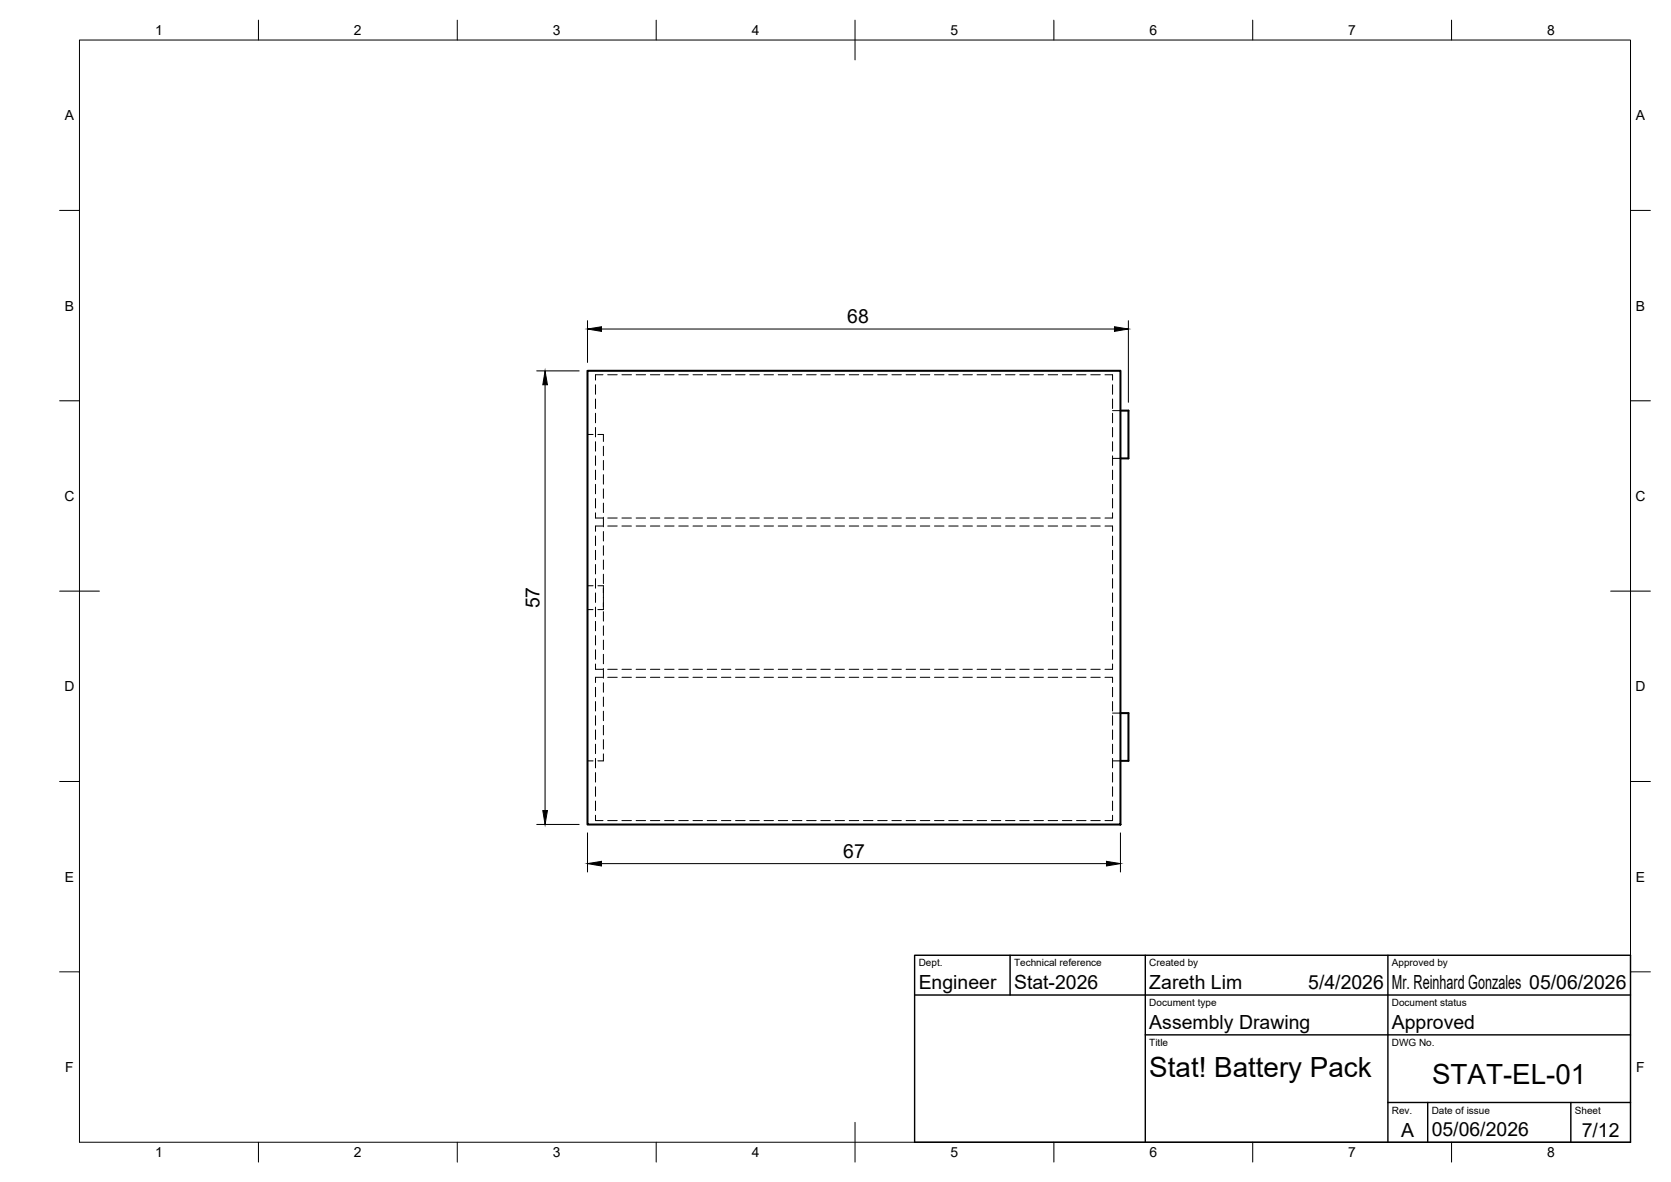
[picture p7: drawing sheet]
<svg xmlns="http://www.w3.org/2000/svg" width="420mm" height="297mm" viewBox="0 0 420 297" stroke-linecap="round" stroke-linejoin="round" font-family="sans-serif">
<!-- layer: Visible -->
<path d="M147.7 93.2h134v114h-134zM281.7 103.2h2v12h-2M281.7 179.2h2v12h-2" fill="none" stroke="#000" stroke-width=".51"/>
<!-- layer: Hidden -->
<g fill="none" stroke="#000" stroke-width=".25">
<path d="M149.7 96.7v2.4M151.6 94.2h-1.9v1.3M152.8 94.2h2.4M156.4 94.2h2.4M160 94.2h2.3M163.5 94.2h2.4M167.1 94.2h2.4M170.7 94.2h2.4M174.2 94.2h2.4M177.8 94.2h2.4M181.4 94.2h2.4M185 94.2h2.3"/>
<path d="M188.5 94.2h2.4M192.1 94.2h2.4M195.7 94.2h2.4M199.2 94.2h2.4M202.8 94.2h2.4M206.4 94.2h2.4M210 94.2h2.3M213.5 94.2h2.4M217.1 94.2h2.4M220.7 94.2h2.4M224.3 94.2h2.3M227.8 94.2h2.4"/>
<path d="M231.4 94.2h2.4M235 94.2h2.4M238.5 94.2h2.4M242.1 94.2h2.4M245.7 94.2h2.4M249.3 94.2h2.4M252.8 94.2h2.4M256.4 94.2h2.4M260 94.2h2.4M263.5 94.2h2.4M267.1 94.2h2.4M270.7 94.2h2.4"/>
<path d="M274.3 94.2h2.3M277.8 94.2h1.9v1.3M279.7 96.7v2.4M147.7 109.2h1.4M149.7 118.1v2.4M149.7 114.6v2.4M149.7 111v2.4M149.7 107.4v2.4M149.7 103.9v2.3M149.7 100.3v2.4M150.3 109.2h1.4v1.7M151.7 112.1v2.4"/>
<path d="M151.7 115.7v2.4M151.7 119.3v2.4M279.7 118.1v2.4M279.7 114.6v2.4M279.7 111v2.4M279.7 107.4v2.4M279.7 103.9v2.3M279.7 100.3v2.4M279.7 103.2h2M279.7 115.2h2M149.7 138.3v2.4M149.7 134.7v2.4"/>
<path d="M149.7 128.9v1.3h1.9M149.7 125.3v2.4M149.7 121.7v2.4M151.6 132.2h-1.9v1.3M151.7 122.9v2.3M151.7 126.4v2.4M151.7 130v2.4M151.7 133.6v2.4M151.7 137.1v2.4M152.8 132.2h2.4M152.8 130.2h2.4M156.4 132.2h2.4"/>
<path d="M156.4 130.2h2.4M160 132.2h2.3M160 130.2h2.3M163.5 132.2h2.4M163.5 130.2h2.4M167.1 132.2h2.4M167.1 130.2h2.4M170.7 132.2h2.4M170.7 130.2h2.4M174.2 132.2h2.4M174.2 130.2h2.4M177.8 132.2h2.4"/>
<path d="M177.8 130.2h2.4M181.4 132.2h2.4M181.4 130.2h2.4M185 132.2h2.3M185 130.2h2.3M188.5 132.2h2.4M188.5 130.2h2.4M192.1 132.2h2.4M192.1 130.2h2.4M195.7 132.2h2.4M195.7 130.2h2.4M199.2 132.2h2.4"/>
<path d="M199.2 130.2h2.4M202.8 132.2h2.4M202.8 130.2h2.4M206.4 132.2h2.4M206.4 130.2h2.4M210 132.2h2.3M210 130.2h2.3M213.5 132.2h2.4M213.5 130.2h2.4M217.1 132.2h2.4M217.1 130.2h2.4M220.7 132.2h2.4"/>
<path d="M220.7 130.2h2.4M224.3 132.2h2.3M224.3 130.2h2.3M227.8 132.2h2.4M227.8 130.2h2.4M231.4 132.2h2.4M231.4 130.2h2.4M235 132.2h2.4M235 130.2h2.4M238.5 132.2h2.4M238.5 130.2h2.4M242.1 132.2h2.4"/>
<path d="M242.1 130.2h2.4M245.7 132.2h2.4M245.7 130.2h2.4M249.3 132.2h2.4M249.3 130.2h2.4M252.8 132.2h2.4M252.8 130.2h2.4M256.4 132.2h2.4M256.4 130.2h2.4M260 132.2h2.4M260 130.2h2.4M263.5 132.2h2.4"/>
<path d="M263.5 130.2h2.4M267.1 132.2h2.4M267.1 130.2h2.4M270.7 132.2h2.4M270.7 130.2h2.4M274.3 132.2h2.3M274.3 130.2h2.3M277.8 132.2h1.9v1.3M279.7 138.3v2.4M279.7 134.7v2.4M279.7 128.9v1.3h-1.9M279.7 125.3v2.4"/>
<path d="M279.7 121.7v2.4M147.7 147.2h1.4M147.7 153.2h1.4M149.7 159.7v2.4M149.7 156.2v2.3M149.7 152.6v2.4M149.7 149v2.4M149.7 145.4v2.4M149.7 141.9v2.3M150.3 147.2h1.4v6h-1.4M151.7 140.7v2.4M151.7 144.3v2.4"/>
<path d="M151.7 153.7v2.4M151.7 157.3v2.4M279.7 159.7v2.4M279.7 156.2v2.3M279.7 152.6v2.4M279.7 149v2.4M279.7 145.4v2.4M279.7 141.9v2.3M149.7 179.9v2.4M149.7 176.3v2.4M149.7 172.7v2.4M149.7 166.9v1.3h1.9"/>
<path d="M149.7 163.3v2.4M151.6 170.2h-1.9v1.3M151.7 160.9v2.3M151.7 164.4v2.4M151.7 168v2.4M151.7 171.6v2.4M151.7 175.2v2.3M151.7 178.7v2.4M152.8 170.2h2.4M152.8 168.2h2.4M156.4 170.2h2.4M156.4 168.2h2.4"/>
<path d="M160 170.2h2.3M160 168.2h2.3M163.5 170.2h2.4M163.5 168.2h2.4M167.1 170.2h2.4M167.1 168.2h2.4M170.7 170.2h2.4M170.7 168.2h2.4M174.2 170.2h2.4M174.2 168.2h2.4M177.8 170.2h2.4M177.8 168.2h2.4"/>
<path d="M181.4 170.2h2.4M181.4 168.2h2.4M185 170.2h2.3M185 168.2h2.3M188.5 170.2h2.4M188.5 168.2h2.4M192.1 170.2h2.4M192.1 168.2h2.4M195.7 170.2h2.4M195.7 168.2h2.4M199.2 170.2h2.4M199.2 168.2h2.4"/>
<path d="M202.8 170.2h2.4M202.8 168.2h2.4M206.4 170.2h2.4M206.4 168.2h2.4M210 170.2h2.3M210 168.2h2.3M213.5 170.2h2.4M213.5 168.2h2.4M217.1 170.2h2.4M217.1 168.2h2.4M220.7 170.2h2.4M220.7 168.2h2.4"/>
<path d="M224.3 170.2h2.3M224.3 168.2h2.3M227.8 170.2h2.4M227.8 168.2h2.4M231.4 170.2h2.4M231.4 168.2h2.4M235 170.2h2.4M235 168.2h2.4M238.5 170.2h2.4M238.5 168.2h2.4M242.1 170.2h2.4M242.1 168.2h2.4"/>
<path d="M245.7 170.2h2.4M245.7 168.2h2.4M249.3 170.2h2.4M249.3 168.2h2.4M252.8 170.2h2.4M252.8 168.2h2.4M256.4 170.2h2.4M256.4 168.2h2.4M260 170.2h2.4M260 168.2h2.4M263.5 170.2h2.4M263.5 168.2h2.4"/>
<path d="M267.1 170.2h2.4M267.1 168.2h2.4M270.7 170.2h2.4M270.7 168.2h2.4M274.3 170.2h2.3M274.3 168.2h2.3M277.8 170.2h1.9v1.3M279.7 179.9v2.4M279.7 176.3v2.4M279.7 172.7v2.4M279.7 166.9v1.3h-1.9M279.7 163.3v2.4"/>
<path d="M279.7 179.2h2M147.7 191.2h1.4M149.7 197.7v2.4M149.7 194.1v2.4M149.7 190.6v2.4M149.7 187v2.4M149.7 183.4v2.4M151.7 189.4v1.8h-1.4M151.7 182.3v2.4M151.7 185.9v2.3M279.7 197.7v2.4M279.7 194.1v2.4"/>
<path d="M279.7 190.6v2.4M279.7 187v2.4M279.7 183.4v2.4M279.7 191.2h2M149.7 204.9v1.3h1.9M149.7 201.3v2.4M152.8 206.2h2.4M156.4 206.2h2.4M160 206.2h2.3M163.5 206.2h2.4M167.1 206.2h2.4M170.7 206.2h2.4"/>
<path d="M174.2 206.2h2.4M177.8 206.2h2.4M181.4 206.2h2.4M185 206.2h2.3M188.5 206.2h2.4M192.1 206.2h2.4M195.7 206.2h2.4M199.2 206.2h2.4M202.8 206.2h2.4M206.4 206.2h2.4M210 206.2h2.3M213.5 206.2h2.4"/>
<path d="M217.1 206.2h2.4M220.7 206.2h2.4M224.3 206.2h2.3M227.8 206.2h2.4M231.4 206.2h2.4M235 206.2h2.4M238.5 206.2h2.4M242.1 206.2h2.4M245.7 206.2h2.4M249.3 206.2h2.4M252.8 206.2h2.4M256.4 206.2h2.4"/>
<path d="M260 206.2h2.4M263.5 206.2h2.4M267.1 206.2h2.4M270.7 206.2h2.4M274.3 206.2h2.3M279.7 204.9v1.3h-1.9M279.7 201.3v2.4"/>
</g>
<!-- layer: BORDER -->
<g fill="none" stroke="#000" stroke-width=".25">
<path d="M20 10.1h390v276.9h-390zM65 5.1v5M115 5.1v5M165 5.1v5M215 5.1v10M265 5.1v5M315 5.1v5M365 5.1v5M15 52.9h5M410 52.9h5M15 100.7h5M410 100.7h5"/>
<path d="M15 148.6h10M405 148.6h10M15 196.4h5M410 196.4h5M15 244.2h5M410 244.2h5M65 287v5M115 287v5M165 287v5M215 282.1v9.9M265 287v5M315 287v5"/>
<path d="M365 287v5"/>
</g>
<!-- layer: TITLEBLOCK -->
<path d="M230 240.1h180v46.9h-180zM230 250h180M254 240.1v9.9M288 240.1v46.9M349 240.1v46.9M288 260.1h122M349 277.1h61M359 277.1v9.9M395 277.1v9.9" fill="none" stroke="#000" stroke-width=".36"/>
<!-- layer: FD_Dimensions -->
<path d="M135 93.2h10.6M137.1 96.7v107M147.7 80.6v10.5M151.2 82.7h129M283.7 80.6v20.5M135 207.2h10.6M147.7 209.3v9.8M151.2 217h127M281.7 209.3v9.8" fill="none" stroke="#000" stroke-width=".25"/>
<path d="M137.1 93.2l.5 3.5h-1.1zM147.7 82.7l3.5-.6v1.2zM280.2 82.1l3.5 .6-3.5 .6zM136.5 203.7h1.1l-.5 3.5zM147.7 217l3.5-.5v1.1zM278.2 216.5l3.5 .5-3.5 .6z" fill="#000" stroke="#000" stroke-width=".25"/>
<g font-size="7">
<text x="289" y="270.6">Stat! Battery Pack</text>
<text x="360.1" y="272.3">STAT-EL-01</text>
</g>
<g font-size="4.9">
<text x="213" y="81.2">68</text>
<text x="135.6" y="152.9" transform="rotate(-90 135.6 152.9)">57</text>
<text x="212" y="215.6">67</text>
<text x="231" y="248.5">Engineer</text>
<text x="255" y="248.5">Stat-2026</text>
<text x="289" y="248.5">Zareth Lim</text>
<text x="329" y="248.5">5/4/2026</text>
<text x="350" y="248.5">Mr. Reinhard Gonzales 05/06/2026</text>
<text x="289" y="258.6">Assembly Drawing</text>
<text x="350" y="258.6">Approved</text>
<text x="352.3" y="285.7">A</text>
<text x="360" y="285.5">05/06/2026</text>
<text x="397.7" y="285.7">7/12</text>
</g>
<g font-size="3.5">
<text x="39" y="8.8">1</text>
<text x="89" y="8.8">2</text>
<text x="139" y="8.8">3</text>
<text x="189" y="8.8">4</text>
<text x="239" y="8.8">5</text>
<text x="289" y="8.8">6</text>
<text x="339" y="8.8">7</text>
<text x="389" y="8.8">8</text>
<text x="16.3" y="30.2">A</text>
<text x="411.3" y="30.2">A</text>
<text x="16.3" y="78">B</text>
<text x="411.3" y="78">B</text>
<text x="16.2" y="125.9">C</text>
<text x="411.2" y="125.9">C</text>
<text x="16.2" y="173.7">D</text>
<text x="411.2" y="173.7">D</text>
<text x="16.3" y="221.6">E</text>
<text x="411.3" y="221.6">E</text>
<text x="16.4" y="269.4">F</text>
<text x="411.4" y="269.4">F</text>
<text x="39" y="290.8">1</text>
<text x="89" y="290.8">2</text>
<text x="139" y="290.8">3</text>
<text x="189" y="290.8">4</text>
<text x="239" y="290.8">5</text>
<text x="289" y="290.8">6</text>
<text x="339" y="290.8">7</text>
<text x="389" y="290.8">8</text>
</g>
<g font-size="2.5">
<text x="231" y="242.9">Dept.</text>
<text x="255" y="242.9">Technical reference</text>
<text x="289" y="242.9">Created by</text>
<text x="350" y="242.9">Approved by</text>
<text x="289" y="252.8">Document type</text>
<text x="350" y="252.8">Document status</text>
<text x="289" y="262.9">Title</text>
<text x="350" y="262.9">DWG No.</text>
<text x="350" y="279.9">Rev.</text>
<text x="360" y="279.9">Date of issue</text>
<text x="396" y="279.9">Sheet</text>
</g>
</svg>
